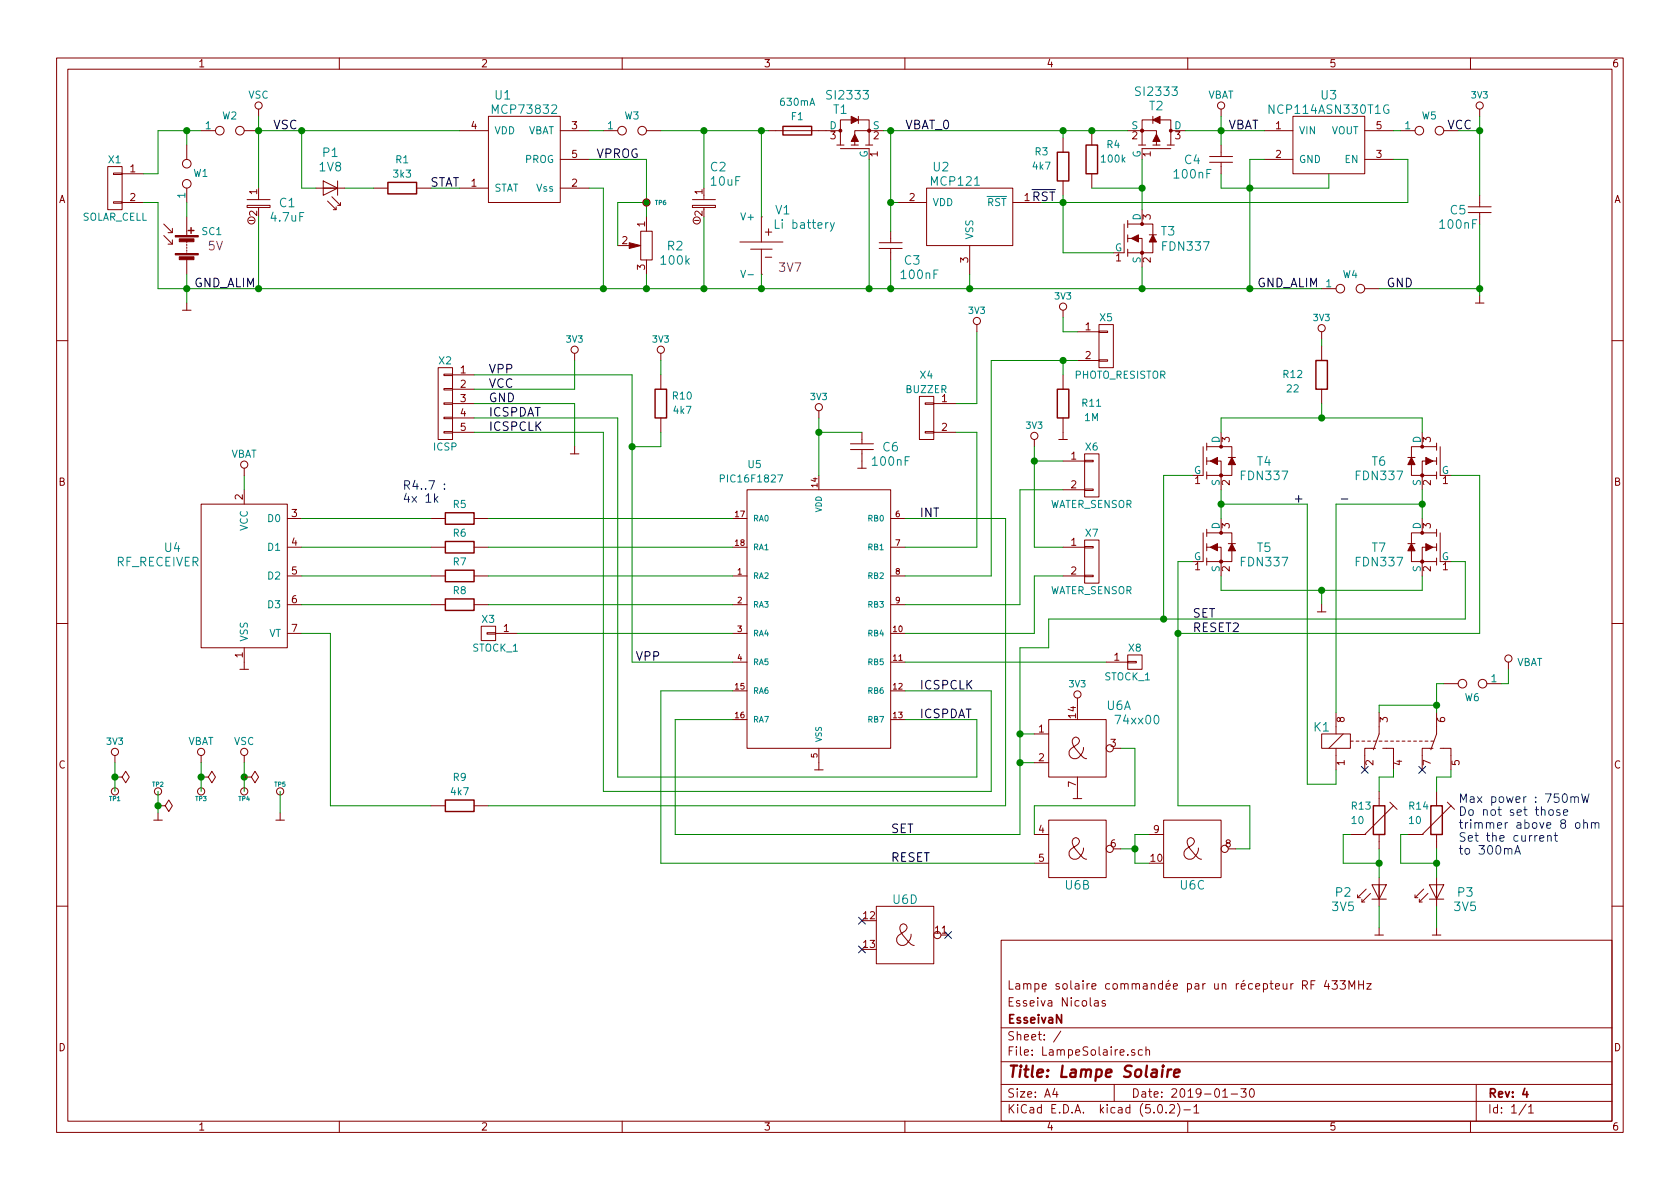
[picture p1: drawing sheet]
EESchema Schematic File Version 4
LIBS:LampeSolaire-cache
EELAYER 26 0
EELAYER END
$Descr A4 11693 8268
encoding utf-8
Sheet 1 1
Title "Lampe Solaire"
Date "2019-01-30"
Rev "4"
Comp "EsseivaN"
Comment1 "Esseiva Nicolas"
Comment2 "Lampe solaire commandée par un récepteur RF 433MHz"
Comment3 ""
Comment4 ""
$EndDescr
$Comp
L ShockAccel:LiPo V1
U 1 1
P 5300 1700
F 0 "V1" H 5450 1950 60  0000 C CNN
F 1 "Li battery" H 5600 1850 60  0000 C CNN
F 2 "MyLib:Pin_Header_Straight_1x02_Pitch2.54mm" H 5310 1750 60  0001 C CNN
F 3 "" H 5310 1750 60  0001 C CNN
F 4 "3V7" H 5500 1550 60  0000 C CNN "Voltage"
F 5 "3200mAh" H 5300 1700 60  0001 C CNN "Capacity"
	1    5300 1700
	1    0    0    -1  
$EndComp
$Comp
L MyLib:Solar_Cells SC1
U 1 1
P 1300 1700
F 0 "SC1" H 1400 1800 50  0000 L CNN
F 1 "Solar_Cells" H 1400 1700 50  0001 L CNN
F 2 "MyLib:Pin_Header_Straight_1x02_Pitch2.54mm" V 1300 1760 50  0001 C CNN
F 3 "" V 1300 1760 50  0000 C CNN
F 4 "5V" H 1500 1700 60  0000 C CNN "Voltage"
	1    1300 1700
	1    0    0    -1  
$EndComp
$Comp
L ShockAccel:MCP73832 U1
U 1 1
P 3650 1100
F 0 "U1" H 3500 1550 60  0000 C CNN
F 1 "MCP73832" H 3650 1450 60  0000 C CNN
F 2 "MyLib:SOT-23-5_HandSoldering" H 3700 1200 60  0001 C CNN
F 3 "" H 3700 1200 60  0001 C CNN
	1    3650 1100
	1    0    0    -1  
$EndComp
$Comp
L LampeSolaire-rescue:LED-RESCUE-LampeSolaire P1
U 1 1
P 2300 1300
F 0 "P1" H 2300 1550 60  0000 C CNN
F 1 "1V8" H 2300 1450 60  0000 C CNN
F 2 "MyLib:LED_D3.0mm" H 2300 1300 60  0001 C CNN
F 3 "" H 2300 1300 60  0000 C CNN
	1    2300 1300
	1    0    0    -1  
$EndComp
$Comp
L MyLib:R R1
U 1 1
P 2800 1300
F 0 "R1" V 2600 1300 50  0000 C CNN
F 1 "3k3" V 2700 1300 50  0000 C CNN
F 2 "MyLib:R_0805_HandSoldering" V 2730 1300 50  0001 C CNN
F 3 "" H 2800 1300 50  0000 C CNN
	1    2800 1300
	0    1    1    0   
$EndComp
$Comp
L ShockAccel:MCP121 U2
U 1 1
P 6750 1400
F 0 "U2" H 6550 1650 60  0000 C CNN
F 1 "MCP121" H 6650 1550 60  0000 C CNN
F 2 "ShockAccel:SOT-23_Handsoldering" H 6750 1400 60  0001 C CNN
F 3 "" H 6750 1400 60  0001 C CNN
	1    6750 1400
	1    0    0    -1  
$EndComp
$Comp
L MyLib:MIC5504 U3
U 1 1
P 9250 1000
F 0 "U3" H 9250 1350 60  0000 C CNN
F 1 "NCP114ASN330T1G" H 9250 1250 60  0000 C CNN
F 2 "MyLib:TSOP-5" H 9300 1000 60  0001 C CNN
F 3 "" H 9300 1000 60  0001 C CNN
	1    9250 1000
	1    0    0    -1  
$EndComp
Text Label 8750 2000 0    60   ~ 0
GND_ALIM
Text Label 10250 900  2    60   ~ 0
VCC
Text Label 7350 1400 2    60   ~ 0
~RST
Text Label 8550 900  0    60   ~ 0
VBAT
Text Label 1900 900  0    60   ~ 0
VSC
Text Label 3200 1300 2    60   ~ 0
STAT
Text Label 4150 1100 0    60   ~ 0
VPROG
$Comp
L MyLib:R R3
U 1 1
P 7400 1150
F 0 "R3" H 7550 1050 50  0000 C CNN
F 1 "4k7" H 7550 1150 50  0000 C CNN
F 2 "MyLib:R_0805_HandSoldering" V 7330 1150 50  0001 C CNN
F 3 "" H 7400 1150 50  0000 C CNN
	1    7400 1150
	-1   0    0    1   
$EndComp
$Comp
L MyLib:CAPA C3
U 1 1
P 6200 1700
F 0 "C3" V 6300 1850 60  0000 C CNN
F 1 "100nF" V 6400 1900 60  0000 C CNN
F 2 "Capacitors_SMD:C_1206_HandSoldering" H 6200 1700 60  0001 C CNN
F 3 "" H 6200 1700 60  0000 C CNN
	1    6200 1700
	0    1    1    0   
$EndComp
$Comp
L MyLib:CAPA C4
U 1 1
P 8500 1100
F 0 "C4" V 8500 900 60  0000 C CNN
F 1 "100nF" V 8600 900 60  0000 C CNN
F 2 "Capacitors_SMD:C_1206_HandSoldering" H 8500 1100 60  0001 C CNN
F 3 "" H 8500 1100 60  0000 C CNN
	1    8500 1100
	0    1    1    0   
$EndComp
$Comp
L MyLib:CAPA C5
U 1 1
P 10300 1450
F 0 "C5" V 10300 1300 60  0000 C CNN
F 1 "100nF" V 10400 1300 60  0000 C CNN
F 2 "Capacitors_SMD:C_1206_HandSoldering" H 10300 1450 60  0001 C CNN
F 3 "" H 10300 1450 60  0000 C CNN
	1    10300 1450
	0    1    1    0   
$EndComp
$Comp
L LampeSolaire-rescue:PIC16F1827 U5
U 1 1
P 5700 4300
F 0 "U5" H 5200 5350 50  0000 L BNN
F 1 "PIC16F1827" H 5000 5250 50  0000 L BNN
F 2 "MyLib:DIP-18" H 4650 5050 50  0001 L BNN
F 3 "Good" H 4650 4950 50  0001 L BNN
	1    5700 4300
	1    0    0    -1  
$EndComp
Text Label 6400 5000 0    60   ~ 0
ICSPDAT
Text Label 6400 4800 0    60   ~ 0
ICSPCLK
Text Label 4600 4600 2    60   ~ 0
VPP
$Comp
L MyLib:CONN_01X02 X6
U 1 1
P 7600 3300
F 0 "X6" H 7600 3500 50  0000 C CNN
F 1 "WATER_SENSOR" H 7600 3100 50  0000 C CNN
F 2 "MyLib:Pin_Header_Straight_1x02_Pitch2.54mm" H 7600 3250 50  0001 C CNN
F 3 "" H 7600 3250 50  0000 C CNN
	1    7600 3300
	1    0    0    -1  
$EndComp
$Comp
L MyLib:R R11
U 1 1
P 7400 2800
F 0 "R11" H 7200 2800 50  0000 C CNN
F 1 "1M" H 7200 2900 50  0000 C CNN
F 2 "MyLib:R_0805_HandSoldering" V 7330 2800 50  0001 C CNN
F 3 "" H 7400 2800 50  0000 C CNN
	1    7400 2800
	-1   0    0    1   
$EndComp
$Comp
L MyLib:CONN_01X02 X5
U 1 1
P 7700 2400
F 0 "X5" H 7700 2600 50  0000 C CNN
F 1 "PHOTO_RESISTOR" H 7800 2200 50  0000 C CNN
F 2 "MyLib:Pin_Header_Straight_1x02_Pitch2.54mm" H 7700 2350 50  0001 C CNN
F 3 "" H 7700 2350 50  0000 C CNN
	1    7700 2400
	1    0    0    -1  
$EndComp
$Comp
L ShockAccel:VBAT #PWR02
U 1 1
P 8500 800
F 0 "#PWR02" H 8500 650 50  0001 C CNN
F 1 "VBAT" H 8500 950 50  0000 C CNN
F 2 "" H 8500 800 50  0000 C CNN
F 3 "" H 8500 800 50  0000 C CNN
	1    8500 800 
	1    0    0    -1  
$EndComp
$Comp
L MyLib:RF_RECEIVER U4
U 1 1
P 1700 4000
F 0 "U4" H 1200 4200 60  0000 C CNN
F 1 "RF_RECEIVER" H 1100 4100 60  0000 C CNN
F 2 "MyLib:RF_RECEIVER" H 1700 4000 60  0001 C CNN
F 3 "" H 1700 4000 60  0001 C CNN
	1    1700 4000
	1    0    0    -1  
$EndComp
$Comp
L MyLib:CONN_01X05 X2
U 1 1
P 3100 2900
F 0 "X2" H 3100 3300 50  0000 C CNN
F 1 "ICSP" H 3100 2700 50  0000 C CNN
F 2 "MyLib:Pin_Header_Angled_1x06_Pitch2.54mm_reverse_invis" H 3100 2900 50  0001 C CNN
F 3 "" H 3100 2900 50  0000 C CNN
	1    3100 2900
	-1   0    0    -1  
$EndComp
Text Label 3400 2900 0    60   ~ 0
ICSPDAT
Text Label 3400 3000 0    60   ~ 0
ICSPCLK
Text Label 3400 2600 0    60   ~ 0
VPP
Text Label 3400 2700 0    60   ~ 0
VCC
Text Label 3400 2800 0    60   ~ 0
GND
$Comp
L MyLib:R R5
U 1 1
P 3200 3600
F 0 "R5" V 3100 3600 50  0000 C CNN
F 1 "1k" V 3200 3600 50  0001 C CNN
F 2 "MyLib:R_0805_HandSoldering" V 3130 3600 50  0001 C CNN
F 3 "" H 3200 3600 50  0000 C CNN
	1    3200 3600
	0    1    1    0   
$EndComp
$Comp
L MyLib:R R6
U 1 1
P 3200 3800
F 0 "R6" V 3100 3800 50  0000 C CNN
F 1 "1k" V 3200 3800 50  0001 C CNN
F 2 "MyLib:R_0805_HandSoldering" V 3130 3800 50  0001 C CNN
F 3 "" H 3200 3800 50  0000 C CNN
	1    3200 3800
	0    1    1    0   
$EndComp
$Comp
L MyLib:R R7
U 1 1
P 3200 4000
F 0 "R7" V 3100 4000 50  0000 C CNN
F 1 "1k" V 3200 4000 50  0001 C CNN
F 2 "MyLib:R_0805_HandSoldering" V 3130 4000 50  0001 C CNN
F 3 "" H 3200 4000 50  0000 C CNN
	1    3200 4000
	0    1    1    0   
$EndComp
$Comp
L MyLib:R R8
U 1 1
P 3200 4200
F 0 "R8" V 3100 4200 50  0000 C CNN
F 1 "1k" V 3200 4200 50  0001 C CNN
F 2 "MyLib:R_0805_HandSoldering" V 3130 4200 50  0001 C CNN
F 3 "" H 3200 4200 50  0000 C CNN
	1    3200 4200
	0    1    1    0   
$EndComp
$Comp
L MyLib:R R9
U 1 1
P 3200 5600
F 0 "R9" V 3000 5600 50  0000 C CNN
F 1 "4k7" V 3100 5600 50  0000 C CNN
F 2 "MyLib:R_0805_HandSoldering" V 3130 5600 50  0001 C CNN
F 3 "" H 3200 5600 50  0000 C CNN
	1    3200 5600
	0    1    1    0   
$EndComp
Text Label 6400 3600 0    60   ~ 0
INT
Text Notes 2800 3500 0    60   ~ 0
R4..7 :\n4x 1k
$Comp
L MyLib:R R12
U 1 1
P 9200 2600
F 0 "R12" H 9400 2600 50  0000 C CNN
F 1 "22" H 9400 2700 50  0000 C CNN
F 2 "MyLib:R_0805_HandSoldering" V 9130 2600 50  0001 C CNN
F 3 "" H 9200 2600 50  0000 C CNN
	1    9200 2600
	-1   0    0    1   
$EndComp
$Comp
L MyLib:CAPA C6
U 1 1
P 6000 3100
F 0 "C6" V 6000 3300 60  0000 C CNN
F 1 "100nF" V 6100 3300 60  0000 C CNN
F 2 "Capacitors_SMD:C_1206_HandSoldering" H 6000 3100 60  0001 C CNN
F 3 "" H 6000 3100 60  0000 C CNN
	1    6000 3100
	0    1    1    0   
$EndComp
$Comp
L ShockAccel:VBAT #PWR07
U 1 1
P 1400 5300
F 0 "#PWR07" H 1400 5150 50  0001 C CNN
F 1 "VBAT" H 1400 5450 50  0000 C CNN
F 2 "" H 1400 5300 50  0000 C CNN
F 3 "" H 1400 5300 50  0000 C CNN
	1    1400 5300
	1    0    0    -1  
$EndComp
$Comp
L ShockAccel:VSC #PWR01
U 1 1
P 1800 800
F 0 "#PWR01" H 1800 650 50  0001 C CNN
F 1 "VSC" H 1800 950 50  0000 C CNN
F 2 "" H 1800 800 50  0000 C CNN
F 3 "" H 1800 800 50  0000 C CNN
	1    1800 800 
	1    0    0    -1  
$EndComp
$Comp
L ShockAccel:VSC #PWR010
U 1 1
P 1700 5300
F 0 "#PWR010" H 1700 5150 50  0001 C CNN
F 1 "VSC" H 1700 5450 50  0000 C CNN
F 2 "" H 1700 5300 50  0000 C CNN
F 3 "" H 1700 5300 50  0000 C CNN
	1    1700 5300
	1    0    0    -1  
$EndComp
$Comp
L MyLib:TestPoint_8 TP2
U 1 1
P 1100 5500
F 0 "TP2" H 1100 5550 30  0000 C CNN
F 1 "TestPoint_8" H 1100 5700 60  0001 C CNN
F 2 "MyLib:Measurement_Point_Round-TH_Small" H 1100 5500 60  0001 C CNN
F 3 "" H 1100 5500 60  0001 C CNN
	1    1100 5500
	1    0    0    -1  
$EndComp
$Comp
L MyLib:TestPoint_8 TP1
U 1 1
P 800 5500
F 0 "TP1" H 800 5450 30  0000 C CNN
F 1 "TestPoint_8" H 800 5700 60  0001 C CNN
F 2 "MyLib:Measurement_Point_Round-TH_Small" H 800 5500 60  0001 C CNN
F 3 "" H 800 5500 60  0001 C CNN
	1    800  5500
	1    0    0    -1  
$EndComp
$Comp
L MyLib:TestPoint_8 TP3
U 1 1
P 1400 5500
F 0 "TP3" H 1400 5450 30  0000 C CNN
F 1 "TestPoint_8" H 1400 5700 60  0001 C CNN
F 2 "MyLib:Measurement_Point_Round-TH_Small" H 1400 5500 60  0001 C CNN
F 3 "" H 1400 5500 60  0001 C CNN
	1    1400 5500
	1    0    0    -1  
$EndComp
$Comp
L MyLib:TestPoint_8 TP4
U 1 1
P 1700 5500
F 0 "TP4" H 1700 5450 30  0000 C CNN
F 1 "TestPoint_8" H 1700 5700 60  0001 C CNN
F 2 "MyLib:Measurement_Point_Round-TH_Small" H 1700 5500 60  0001 C CNN
F 3 "" H 1700 5500 60  0001 C CNN
	1    1700 5500
	1    0    0    -1  
$EndComp
$Comp
L MyLib:3V3 #PWR04
U 1 1
P 800 5300
F 0 "#PWR04" H 800 5150 50  0001 C CNN
F 1 "3V3" H 800 5450 45  0000 C CNN
F 2 "" H 800 5300 50  0000 C CNN
F 3 "" H 800 5300 50  0000 C CNN
	1    800  5300
	1    0    0    -1  
$EndComp
$Comp
L MyLib:3V3 #PWR012
U 1 1
P 4000 2500
F 0 "#PWR012" H 4000 2350 50  0001 C CNN
F 1 "3V3" H 4000 2650 45  0000 C CNN
F 2 "" H 4000 2500 50  0000 C CNN
F 3 "" H 4000 2500 50  0000 C CNN
	1    4000 2500
	1    0    0    -1  
$EndComp
$Comp
L MyLib:3V3 #PWR015
U 1 1
P 5700 2900
F 0 "#PWR015" H 5700 2750 50  0001 C CNN
F 1 "3V3" H 5700 3050 45  0000 C CNN
F 2 "" H 5700 2900 50  0000 C CNN
F 3 "" H 5700 2900 50  0000 C CNN
	1    5700 2900
	1    0    0    -1  
$EndComp
$Comp
L MyLib:3V3 #PWR018
U 1 1
P 6800 2300
F 0 "#PWR018" H 6800 2150 50  0001 C CNN
F 1 "3V3" H 6800 2450 45  0000 C CNN
F 2 "" H 6800 2300 50  0000 C CNN
F 3 "" H 6800 2300 50  0000 C CNN
	1    6800 2300
	1    0    0    -1  
$EndComp
$Comp
L MyLib:3V3 #PWR020
U 1 1
P 7400 2200
F 0 "#PWR020" H 7400 2050 50  0001 C CNN
F 1 "3V3" H 7400 2350 45  0000 C CNN
F 2 "" H 7400 2200 50  0000 C CNN
F 3 "" H 7400 2200 50  0000 C CNN
	1    7400 2200
	1    0    0    -1  
$EndComp
$Comp
L MyLib:3V3 #PWR019
U 1 1
P 7200 3100
F 0 "#PWR019" H 7200 2950 50  0001 C CNN
F 1 "3V3" H 7200 3250 45  0000 C CNN
F 2 "" H 7200 3100 50  0000 C CNN
F 3 "" H 7200 3100 50  0000 C CNN
	1    7200 3100
	1    0    0    -1  
$EndComp
$Comp
L MyLib:3V3 #PWR03
U 1 1
P 10300 800
F 0 "#PWR03" H 10300 650 50  0001 C CNN
F 1 "3V3" H 10300 950 45  0000 C CNN
F 2 "" H 10300 800 50  0000 C CNN
F 3 "" H 10300 800 50  0000 C CNN
	1    10300 800 
	1    0    0    -1  
$EndComp
$Comp
L LampeSolaire-rescue:LED-RESCUE-LampeSolaire P2
U 1 1
P 9600 6200
F 0 "P2" V 9600 5950 60  0000 C CNN
F 1 "3V5" V 9700 5950 60  0000 C CNN
F 2 "MyLib:Pin_Header_Straight_1x02_Pitch2.54mm" H 9600 6200 60  0001 C CNN
F 3 "" H 9600 6200 60  0000 C CNN
	1    9600 6200
	0    1    1    0   
$EndComp
$Comp
L LampeSolaire-rescue:LED-RESCUE-LampeSolaire P3
U 1 1
P 10000 6200
F 0 "P3" V 10000 6400 60  0000 C CNN
F 1 "3V5" V 10100 6400 60  0000 C CNN
F 2 "MyLib:Pin_Header_Straight_1x02_Pitch2.54mm" H 10000 6200 60  0001 C CNN
F 3 "" H 10000 6200 60  0000 C CNN
	1    10000 6200
	0    1    1    0   
$EndComp
$Comp
L MyLib:Fuse F1
U 1 1
P 5550 900
F 0 "F1" V 5450 900 50  0000 C CNN
F 1 "630mA" V 5350 900 50  0000 C CNN
F 2 "Fuse_Holders_and_Fuses:Fuse_SMD1206_HandSoldering" V 5480 900 50  0001 C CNN
F 3 "" H 5550 900 50  0000 C CNN
	1    5550 900 
	0    1    1    0   
$EndComp
$Comp
L MyLib:CONN_01X02 X7
U 1 1
P 7600 3900
F 0 "X7" H 7600 4100 50  0000 C CNN
F 1 "WATER_SENSOR" H 7600 3700 50  0000 C CNN
F 2 "MyLib:Pin_Header_Straight_1x02_Pitch2.54mm" H 7600 3850 50  0001 C CNN
F 3 "" H 7600 3850 50  0000 C CNN
	1    7600 3900
	1    0    0    -1  
$EndComp
$Comp
L MyLib:Trimmer R13
U 1 1
P 9600 5700
F 0 "R13" H 9400 5800 50  0000 L CNN
F 1 "10" H 9400 5700 50  0000 L CNN
F 2 "MyLib:Potentiometer_Trimmer_Bourns_3006P" V 9530 5700 50  0001 C CNN
F 3 "" H 9600 5700 50  0000 C CNN
F 4 "750mW" H 9600 5700 60  0001 C CNN "Max power"
	1    9600 5700
	1    0    0    -1  
$EndComp
$Comp
L MyLib:Trimmer R14
U 1 1
P 10000 5700
F 0 "R14" H 9800 5800 50  0000 L CNN
F 1 "10" H 9800 5700 50  0000 L CNN
F 2 "MyLib:Potentiometer_Trimmer_Bourns_3006P" V 9930 5700 50  0001 C CNN
F 3 "" H 10000 5700 50  0000 C CNN
F 4 "750mW" H 10300 5700 60  0001 C CNN "Max power"
	1    10000 5700
	1    0    0    -1  
$EndComp
Text Notes 10150 5950 0    60   ~ 0
Max power : 750mW\nDo not set those\ntrimmer above 8 ohm\nSet the current\nto 300mA
$Comp
L MyLib:CAPA_P C1
U 1 1
P 1800 1400
F 0 "C1" V 1800 1600 60  0000 C CNN
F 1 "4.7uF" V 1900 1600 60  0000 C CNN
F 2 "MyLib:CP_Radial_D5.0mm_P2.00mm" H 1800 1400 60  0001 C CNN
F 3 "" H 1800 1400 60  0000 C CNN
	1    1800 1400
	0    1    1    0   
$EndComp
$Comp
L MyLib:CAPA_P C2
U 1 1
P 4900 1400
F 0 "C2" V 4650 1500 60  0000 C CNN
F 1 "10uF" V 4750 1550 60  0000 C CNN
F 2 "MyLib:CP_Radial_D5.0mm_P2.00mm" H 4900 1400 60  0001 C CNN
F 3 "" H 4900 1400 60  0000 C CNN
	1    4900 1400
	0    1    1    0   
$EndComp
$Comp
L MyLib:RELAIS_DPDT K1
U 1 1
P 9400 5150
F 0 "K1" H 9200 5250 60  0000 C CNN
F 1 "RELAIS_DPDT" H 9000 5050 60  0001 C CNN
F 2 "MyLib:Relay" H 9450 5150 60  0001 C CNN
F 3 "" H 9450 5150 60  0000 C CNN
	1    9400 5150
	1    0    0    -1  
$EndComp
$Comp
L MyLib:CONN_01X01 X8
U 1 1
P 7800 4600
F 0 "X8" H 7900 4700 50  0000 C CNN
F 1 "STOCK_1" H 7850 4500 50  0000 C CNN
F 2 "MyLib:Pin_Header_Straight_1x01_Pitch2.54mm" H 7800 4450 50  0001 C CNN
F 3 "" H 7650 4400 50  0000 C CNN
	1    7800 4600
	1    0    0    -1  
$EndComp
$Comp
L ShockAccel:VBAT #PWR027
U 1 1
P 10500 4650
F 0 "#PWR027" H 10500 4500 50  0001 C CNN
F 1 "VBAT" H 10650 4700 50  0000 C CNN
F 2 "" H 10500 4650 50  0000 C CNN
F 3 "" H 10500 4650 50  0000 C CNN
	1    10500 4650
	1    0    0    -1  
$EndComp
$Comp
L MyLib:CONN_01X02 X1
U 1 1
P 800 1300
F 0 "X1" H 800 1500 50  0000 C CNN
F 1 "SOLAR_CELL" H 800 1100 50  0000 C CNN
F 2 "MyLib:Pin_Header_Straight_1x02_Pitch2.54mm" H 800 1250 50  0001 C CNN
F 3 "" H 800 1250 50  0000 C CNN
	1    800  1300
	-1   0    0    -1  
$EndComp
$Comp
L MyLib:TEST_2P W2
U 1 1
P 1600 900
F 0 "W2" H 1600 800 50  0000 C CNN
F 1 "TEST_2P" H 1600 830 50  0001 C CNN
F 2 "MyLib:Pin_Header_Straight_1x02_Pitch2.54mm" H 1600 900 50  0001 C CNN
F 3 "" H 1600 900 50  0000 C CNN
	1    1600 900 
	1    0    0    1   
$EndComp
$Comp
L MyLib:TEST_2P W3
U 1 1
P 4400 900
F 0 "W3" H 4400 800 50  0000 C CNN
F 1 "TEST_2P" H 4400 830 50  0001 C CNN
F 2 "MyLib:Pin_Header_Straight_1x02_Pitch2.54mm" H 4400 900 50  0001 C CNN
F 3 "" H 4400 900 50  0000 C CNN
	1    4400 900 
	1    0    0    1   
$EndComp
$Comp
L MyLib:TEST_2P W1
U 1 1
P 1300 1200
F 0 "W1" V 1300 1100 50  0000 C CNN
F 1 "TEST_2P" H 1300 1130 50  0001 C CNN
F 2 "MyLib:Pin_Header_Straight_1x02_Pitch2.54mm" H 1300 1200 50  0001 C CNN
F 3 "" H 1300 1200 50  0000 C CNN
	1    1300 1200
	0    -1   -1   0   
$EndComp
$Comp
L power:PWR_FLAG #FLG02
U 1 1
P 1100 5600
F 0 "#FLG02" H 1100 5695 50  0001 C CNN
F 1 "PWR_FLAG" H 1100 5780 50  0001 C CNN
F 2 "" H 1100 5600 50  0000 C CNN
F 3 "" H 1100 5600 50  0000 C CNN
	1    1100 5600
	0    1    1    0   
$EndComp
$Comp
L MyLib:MOSFET-N T4
U 1 1
P 8500 3200
F 0 "T4" V 8500 3500 60  0000 C CNN
F 1 "FDN337" V 8600 3500 60  0000 C CNN
F 2 "MyLib:SOT-23_Handsoldering" H 8500 3175 60  0001 C CNN
F 3 "" H 8500 3175 60  0001 C CNN
	1    8500 3200
	0    1    1    0   
$EndComp
$Comp
L MyLib:MOSFET-N T5
U 1 1
P 8500 3800
F 0 "T5" V 8500 4100 60  0000 C CNN
F 1 "FDN337" V 8600 4100 60  0000 C CNN
F 2 "MyLib:SOT-23_Handsoldering" H 8500 3775 60  0001 C CNN
F 3 "" H 8500 3775 60  0001 C CNN
	1    8500 3800
	0    1    1    0   
$EndComp
$Comp
L MyLib:MOSFET-N T6
U 1 1
P 9900 3200
F 0 "T6" V 9900 3500 60  0000 C CNN
F 1 "FDN337" V 10000 3500 60  0000 C CNN
F 2 "MyLib:SOT-23_Handsoldering" H 9900 3175 60  0001 C CNN
F 3 "" H 9900 3175 60  0001 C CNN
	1    9900 3200
	0    -1   1    0   
$EndComp
$Comp
L MyLib:MOSFET-N T7
U 1 1
P 9900 3800
F 0 "T7" V 9900 4100 60  0000 C CNN
F 1 "FDN337" V 10000 4100 60  0000 C CNN
F 2 "MyLib:SOT-23_Handsoldering" H 9900 3775 60  0001 C CNN
F 3 "" H 9900 3775 60  0001 C CNN
	1    9900 3800
	0    -1   1    0   
$EndComp
$Comp
L MyLib:3V3 #PWR024
U 1 1
P 9200 2350
F 0 "#PWR024" H 9200 2200 50  0001 C CNN
F 1 "3V3" H 9200 2500 45  0000 C CNN
F 2 "" H 9200 2350 50  0000 C CNN
F 3 "" H 9200 2350 50  0000 C CNN
	1    9200 2350
	1    0    0    -1  
$EndComp
$Comp
L MyLib:3V3 #PWR022
U 1 1
P 7500 4900
F 0 "#PWR022" H 7500 4750 50  0001 C CNN
F 1 "3V3" H 7500 5050 45  0000 C CNN
F 2 "" H 7500 4900 50  0000 C CNN
F 3 "" H 7500 4900 50  0000 C CNN
	1    7500 4900
	1    0    0    -1  
$EndComp
Text Label 9000 3500 0    60   ~ 0
+
Text Label 9400 3500 2    60   ~ 0
-
Text Label 8300 4300 0    60   ~ 0
SET
Text Label 8300 4400 0    60   ~ 0
RESET2
Text Label 6200 5800 0    60   ~ 0
SET
Text Label 6200 6000 0    60   ~ 0
RESET
$Comp
L EMF-Symbols:TRIMMER R2
U 1 1
P 4500 1700
F 0 "R2" V 4500 1900 60  0000 C CNN
F 1 "100k" V 4600 1900 60  0000 C CNN
F 2 "MyLib:T93YB" H 4500 1700 60  0001 C CNN
F 3 "" H 4500 1700 60  0000 C CNN
	1    4500 1700
	0    1    1    0   
$EndComp
Text Label 9650 2000 0    60   ~ 0
GND
$Comp
L MyLib:TEST_2P W4
U 1 1
P 9400 2000
F 0 "W4" H 9400 2100 50  0000 C CNN
F 1 "TEST_2P" H 9400 1930 50  0001 C CNN
F 2 "MyLib:Pin_Header_Straight_1x02_Pitch2.54mm" H 9400 2000 50  0001 C CNN
F 3 "" H 9400 2000 50  0000 C CNN
	1    9400 2000
	1    0    0    -1  
$EndComp
Text Label 1350 2000 0    60   ~ 0
GND_ALIM
Wire Wire Line
	2300 4400 2300 5600
Wire Wire Line
	2100 4400 2300 4400
Wire Wire Line
	1700 3300 1700 3400
Wire Wire Line
	7400 1350 7400 1400
Wire Wire Line
	7200 3100 7200 3200
Wire Wire Line
	7400 2200 7400 2300
Wire Wire Line
	7200 3200 7400 3200
Wire Wire Line
	7400 2300 7500 2300
Wire Wire Line
	5700 2900 5700 3000
Connection ~ 10300 900 
Connection ~ 8700 1300
Wire Wire Line
	8500 1300 8700 1300
Wire Wire Line
	8500 1200 8500 1300
Connection ~ 8500 900 
Wire Wire Line
	8500 900  8500 1000
Connection ~ 8700 2000
Wire Wire Line
	8700 2000 8700 1300
Wire Wire Line
	8700 1100 8800 1100
Connection ~ 6200 2000
Wire Wire Line
	6200 2000 6200 1800
Connection ~ 6200 1400
Wire Wire Line
	7400 900  7400 950 
Wire Wire Line
	7250 1400 7400 1400
Wire Wire Line
	6200 1400 6250 1400
Wire Wire Line
	10300 800  10300 900 
Wire Wire Line
	10300 1550 10300 2000
Wire Wire Line
	9800 1100 9700 1100
Wire Wire Line
	6750 2000 6750 1900
Connection ~ 6200 900 
Connection ~ 4900 2000
Connection ~ 4900 900 
Wire Wire Line
	5300 900  5300 1500
Connection ~ 4500 2000
Wire Wire Line
	4900 2000 4900 1500
Wire Wire Line
	4600 900  4900 900 
Wire Wire Line
	6200 900  7400 900 
Wire Wire Line
	4900 1300 4900 900 
Connection ~ 1800 2000
Wire Wire Line
	1800 2000 1800 1500
Connection ~ 1800 900 
Wire Wire Line
	1800 800  1800 900 
Connection ~ 4200 2000
Wire Wire Line
	4500 2000 4500 1900
Wire Wire Line
	4100 1100 4500 1100
Wire Wire Line
	4500 1100 4500 1400
Wire Wire Line
	4200 1300 4100 1300
Wire Wire Line
	4200 2000 4200 1300
Connection ~ 2100 900 
Wire Wire Line
	1300 900  1300 1000
Wire Wire Line
	1100 900  1300 900 
Wire Wire Line
	1800 900  2100 900 
Wire Wire Line
	2100 1300 2100 900 
Wire Wire Line
	2100 1300 2200 1300
Wire Wire Line
	3300 2700 4000 2700
Wire Wire Line
	4000 2700 4000 2500
Wire Wire Line
	3300 2800 4000 2800
Wire Wire Line
	4000 2800 4000 3100
Wire Wire Line
	6300 3600 7000 3600
Wire Wire Line
	7000 3600 7000 5600
Wire Wire Line
	4400 2600 4400 3100
Wire Wire Line
	4400 2600 3300 2600
Wire Wire Line
	3300 2900 4300 2900
Wire Wire Line
	4300 2900 4300 5400
Wire Wire Line
	6800 5400 6800 5000
Wire Wire Line
	6800 5000 6300 5000
Wire Wire Line
	3300 3000 4200 3000
Wire Wire Line
	4200 3000 4200 5500
Wire Wire Line
	6900 5500 6900 4800
Wire Wire Line
	6900 4800 6300 4800
Wire Wire Line
	2100 3600 3000 3600
Wire Wire Line
	2100 3800 3000 3800
Wire Wire Line
	2100 4000 3000 4000
Wire Wire Line
	2100 4200 3000 4200
Wire Wire Line
	2300 5600 3000 5600
Wire Wire Line
	5700 3000 6000 3000
Connection ~ 5700 3000
Connection ~ 1300 900 
Wire Wire Line
	1100 5500 1100 5600
Wire Wire Line
	800  5300 800  5400
Wire Wire Line
	1400 5300 1400 5400
Wire Wire Line
	1700 5300 1700 5400
Wire Wire Line
	6800 3800 6800 3000
Wire Wire Line
	6900 4000 6900 2500
Wire Wire Line
	9600 5900 9600 6000
Wire Wire Line
	10000 5900 10000 6000
Connection ~ 9600 6000
Wire Wire Line
	1000 1200 1100 1200
Wire Wire Line
	1100 1200 1100 900 
Wire Wire Line
	1000 1400 1100 1400
Wire Wire Line
	1100 1400 1100 2000
Connection ~ 1300 2000
Wire Wire Line
	4100 900  4200 900 
Wire Wire Line
	1300 1400 1300 1500
Connection ~ 1700 5400
Wire Wire Line
	8500 3400 8500 3500
Connection ~ 8500 3500
Wire Wire Line
	9900 3400 9900 3500
Connection ~ 9900 3500
Wire Wire Line
	8500 4000 8500 4100
Wire Wire Line
	8500 4100 9200 4100
Wire Wire Line
	9900 4100 9900 4000
Wire Wire Line
	9200 4100 9200 4200
Connection ~ 9200 4100
Wire Wire Line
	8500 3000 8500 2900
Wire Wire Line
	8500 2900 9200 2900
Wire Wire Line
	9900 2900 9900 3000
Wire Wire Line
	9200 2800 9200 2900
Connection ~ 9200 2900
Wire Wire Line
	9200 2400 9200 2350
Wire Wire Line
	7400 3400 7100 3400
Wire Wire Line
	7100 3400 7100 4200
Wire Wire Line
	7400 4000 7200 4000
Wire Wire Line
	7200 4000 7200 4400
Wire Wire Line
	7200 3800 7400 3800
Connection ~ 7200 3200
Wire Wire Line
	6900 2500 7400 2500
Wire Wire Line
	7400 2600 7400 2500
Connection ~ 7400 2500
Wire Wire Line
	6800 2800 6650 2800
Wire Wire Line
	6800 3000 6650 3000
Wire Wire Line
	10200 3900 10100 3900
Wire Wire Line
	8300 3300 8100 3300
Wire Wire Line
	8100 3300 8100 4300
Wire Wire Line
	10200 4300 10200 3900
Wire Wire Line
	7300 4300 8100 4300
Wire Wire Line
	8300 3900 8200 3900
Wire Wire Line
	8200 3900 8200 4400
Wire Wire Line
	10100 3300 10300 3300
Wire Wire Line
	7100 4500 7100 5100
Connection ~ 8100 4300
Connection ~ 8200 4400
Wire Wire Line
	9300 5450 9300 5350
Wire Wire Line
	4700 5000 4700 5800
Wire Wire Line
	4600 4800 4600 6000
Wire Wire Line
	7100 5100 7200 5100
Wire Wire Line
	7200 5300 7100 5300
Connection ~ 7100 5300
Wire Wire Line
	7800 5200 7900 5200
Wire Wire Line
	7200 5600 7200 5800
Wire Wire Line
	7800 5900 7900 5900
Wire Wire Line
	7900 5200 7900 5600
Connection ~ 7900 5900
Wire Wire Line
	8000 5800 7900 5800
Wire Wire Line
	7900 5800 7900 5900
Wire Wire Line
	7900 6000 8000 6000
Wire Wire Line
	8600 5900 8700 5900
Wire Wire Line
	8700 5900 8700 5600
Wire Wire Line
	8700 5600 8200 5600
Wire Wire Line
	8200 4400 10300 4400
Wire Wire Line
	10300 4400 10300 3300
Wire Wire Line
	7100 4500 7300 4500
Wire Wire Line
	7300 4500 7300 4300
Connection ~ 7100 5100
Wire Wire Line
	9100 5450 9300 5450
Wire Wire Line
	4300 1700 4300 1400
Wire Wire Line
	4300 1400 4500 1400
Connection ~ 4500 1400
Wire Wire Line
	9600 4900 10000 4900
Connection ~ 10000 4900
Wire Wire Line
	6800 2300 6800 2800
Wire Wire Line
	1100 2000 1300 2000
Wire Wire Line
	1300 1900 1300 2000
$Comp
L MyLib:GND #PWR029
U 1 1
P 10300 2050
F 0 "#PWR029" H 10300 1750 50  0001 C CNN
F 1 "GND" H 10300 1850 50  0001 C CNN
F 2 "" H 10300 2050 50  0000 C CNN
F 3 "" H 10300 2050 50  0000 C CNN
	1    10300 2050
	1    0    0    -1  
$EndComp
$Comp
L MyLib:GND #PWR021
U 1 1
P 7400 3000
F 0 "#PWR021" H 7400 2700 50  0001 C CNN
F 1 "GND" H 7400 2800 50  0001 C CNN
F 2 "" H 7400 3000 50  0000 C CNN
F 3 "" H 7400 3000 50  0000 C CNN
	1    7400 3000
	1    0    0    -1  
$EndComp
$Comp
L MyLib:GND #PWR025
U 1 1
P 9200 4200
F 0 "#PWR025" H 9200 3900 50  0001 C CNN
F 1 "GND" H 9200 4000 50  0001 C CNN
F 2 "" H 9200 4200 50  0000 C CNN
F 3 "" H 9200 4200 50  0000 C CNN
	1    9200 4200
	1    0    0    -1  
$EndComp
$Comp
L MyLib:GND #PWR017
U 1 1
P 6000 3200
F 0 "#PWR017" H 6000 2900 50  0001 C CNN
F 1 "GND" H 6000 3000 50  0001 C CNN
F 2 "" H 6000 3200 50  0000 C CNN
F 3 "" H 6000 3200 50  0000 C CNN
	1    6000 3200
	1    0    0    -1  
$EndComp
$Comp
L MyLib:GND #PWR023
U 1 1
P 7500 5500
F 0 "#PWR023" H 7500 5200 50  0001 C CNN
F 1 "GND" H 7500 5300 50  0001 C CNN
F 2 "" H 7500 5500 50  0000 C CNN
F 3 "" H 7500 5500 50  0000 C CNN
	1    7500 5500
	1    0    0    -1  
$EndComp
$Comp
L MyLib:GND #PWR05
U 1 1
P 1100 5650
F 0 "#PWR05" H 1100 5350 50  0001 C CNN
F 1 "GND" H 1100 5450 50  0001 C CNN
F 2 "" H 1100 5650 50  0000 C CNN
F 3 "" H 1100 5650 50  0000 C CNN
	1    1100 5650
	1    0    0    -1  
$EndComp
$Comp
L MyLib:GND #PWR09
U 1 1
P 1700 4600
F 0 "#PWR09" H 1700 4300 50  0001 C CNN
F 1 "GND" H 1700 4400 50  0001 C CNN
F 2 "" H 1700 4600 50  0000 C CNN
F 3 "" H 1700 4600 50  0000 C CNN
	1    1700 4600
	1    0    0    -1  
$EndComp
$Comp
L MyLib:GND #PWR013
U 1 1
P 4000 3100
F 0 "#PWR013" H 4000 2800 50  0001 C CNN
F 1 "GND" H 4000 2900 50  0001 C CNN
F 2 "" H 4000 3100 50  0000 C CNN
F 3 "" H 4000 3100 50  0000 C CNN
	1    4000 3100
	1    0    0    -1  
$EndComp
$Comp
L MyLib:GND #PWR016
U 1 1
P 5700 5300
F 0 "#PWR016" H 5700 5000 50  0001 C CNN
F 1 "GND" H 5700 5100 50  0001 C CNN
F 2 "" H 5700 5300 50  0000 C CNN
F 3 "" H 5700 5300 50  0000 C CNN
	1    5700 5300
	1    0    0    -1  
$EndComp
Connection ~ 1100 5600
$Comp
L power:PWR_FLAG #FLG04
U 1 1
P 1700 5400
F 0 "#FLG04" H 1700 5495 50  0001 C CNN
F 1 "PWR_FLAG" H 1700 5580 50  0001 C CNN
F 2 "" H 1700 5400 50  0000 C CNN
F 3 "" H 1700 5400 50  0000 C CNN
	1    1700 5400
	0    1    1    0   
$EndComp
Wire Wire Line
	9250 1300 9250 1200
NoConn ~ 6600 6500
NoConn ~ 6000 6600
NoConn ~ 6000 6400
$Comp
L MyLib:CONN_01X02 X4
U 1 1
P 6450 2900
F 0 "X4" H 6450 3200 50  0000 C CNN
F 1 "BUZZER" H 6450 3100 50  0000 C CNN
F 2 "MyLib:Pin_Header_Straight_1x02_Pitch2.54mm" H 6450 2850 50  0001 C CNN
F 3 "" H 6450 2850 50  0000 C CNN
	1    6450 2900
	-1   0    0    -1  
$EndComp
$Comp
L MyLib:GND #PWR032
U 1 1
P 9600 6450
F 0 "#PWR032" H 9600 6150 50  0001 C CNN
F 1 "GND" H 9600 6250 50  0001 C CNN
F 2 "" H 9600 6450 50  0000 C CNN
F 3 "" H 9600 6450 50  0000 C CNN
	1    9600 6450
	1    0    0    -1  
$EndComp
$Comp
L MyLib:TEST_2P W5
U 1 1
P 9950 900
F 0 "W5" H 9950 800 50  0000 C CNN
F 1 "TEST_2P" H 9950 830 50  0001 C CNN
F 2 "MyLib:Pin_Header_Straight_1x02_Pitch2.54mm" H 9950 900 50  0001 C CNN
F 3 "" H 9950 900 50  0000 C CNN
	1    9950 900 
	1    0    0    1   
$EndComp
Wire Wire Line
	9700 900  9750 900 
Wire Wire Line
	10150 900  10300 900 
Wire Wire Line
	9600 2000 10300 2000
$Comp
L MyLib:R R10
U 1 1
P 4600 2800
F 0 "R10" H 4450 2750 50  0000 C CNN
F 1 "4k7" H 4450 2850 50  0000 C CNN
F 2 "MyLib:R_0805_HandSoldering" V 4530 2800 50  0001 C CNN
F 3 "" H 4600 2800 50  0000 C CNN
	1    4600 2800
	-1   0    0    1   
$EndComp
$Comp
L MyLib:3V3 #PWR014
U 1 1
P 4600 2500
F 0 "#PWR014" H 4600 2350 50  0001 C CNN
F 1 "3V3" H 4600 2650 45  0000 C CNN
F 2 "" H 4600 2500 50  0000 C CNN
F 3 "" H 4600 2500 50  0000 C CNN
	1    4600 2500
	1    0    0    -1  
$EndComp
Wire Wire Line
	4600 2500 4600 2600
Wire Wire Line
	4600 3000 4600 3100
Wire Wire Line
	4600 3100 4400 3100
Connection ~ 4400 3100
$Comp
L power:PWR_FLAG #FLG03
U 1 1
P 1400 5400
F 0 "#FLG03" H 1400 5495 50  0001 C CNN
F 1 "PWR_FLAG" H 1400 5580 50  0001 C CNN
F 2 "" H 1400 5400 50  0000 C CNN
F 3 "" H 1400 5400 50  0000 C CNN
	1    1400 5400
	0    1    1    0   
$EndComp
Connection ~ 1400 5400
$Comp
L power:PWR_FLAG #FLG01
U 1 1
P 800 5400
F 0 "#FLG01" H 800 5495 50  0001 C CNN
F 1 "PWR_FLAG" H 800 5580 50  0001 C CNN
F 2 "" H 800 5400 50  0000 C CNN
F 3 "" H 800 5400 50  0000 C CNN
	1    800  5400
	0    1    1    0   
$EndComp
Connection ~ 800  5400
$Comp
L MyLib:CONN_01X01 X3
U 1 1
P 3500 4400
F 0 "X3" H 3600 4500 50  0000 C CNN
F 1 "STOCK_1" H 3550 4300 50  0000 C CNN
F 2 "MyLib:Pin_Header_Straight_1x01_Pitch2.54mm" H 3500 4250 50  0001 C CNN
F 3 "" H 3350 4200 50  0000 C CNN
	1    3500 4400
	-1   0    0    -1  
$EndComp
Wire Wire Line
	9350 6000 9600 6000
Wire Wire Line
	9800 5800 9750 5800
Wire Wire Line
	9750 6000 10000 6000
Connection ~ 10000 6000
Wire Wire Line
	9400 5800 9350 5800
Wire Wire Line
	9350 5800 9350 6000
Wire Wire Line
	10300 900  10300 1350
Wire Wire Line
	8700 1300 9250 1300
Wire Wire Line
	8700 1300 8700 1100
Wire Wire Line
	8500 900  8800 900 
Wire Wire Line
	8700 2000 9200 2000
Wire Wire Line
	6200 2000 6750 2000
Wire Wire Line
	6200 1400 6200 1600
Wire Wire Line
	6200 900  6200 1400
Wire Wire Line
	4900 900  5300 900 
Wire Wire Line
	4500 2000 4900 2000
Wire Wire Line
	1800 2000 4200 2000
Wire Wire Line
	1800 900  1800 1300
Wire Wire Line
	4200 2000 4500 2000
Wire Wire Line
	2100 900  3200 900 
Wire Wire Line
	5700 3000 5700 3300
Wire Wire Line
	1300 900  1400 900 
Wire Wire Line
	9600 6000 9600 6100
Wire Wire Line
	1300 2000 1800 2000
Wire Wire Line
	1700 5400 1700 5500
Wire Wire Line
	8500 3500 8500 3600
Wire Wire Line
	9900 3500 9900 3600
Wire Wire Line
	9200 4100 9900 4100
Wire Wire Line
	9200 2900 9900 2900
Wire Wire Line
	7200 3200 7200 3800
Wire Wire Line
	7400 2500 7500 2500
Wire Wire Line
	8100 4300 10200 4300
Wire Wire Line
	8200 4400 8200 5600
Wire Wire Line
	7100 5300 7100 5800
Wire Wire Line
	7900 5900 7900 6000
Wire Wire Line
	7100 5100 7100 5300
Wire Wire Line
	4500 1400 4500 1500
Wire Wire Line
	1100 5600 1100 5650
Wire Wire Line
	4400 3100 4400 4600
Wire Wire Line
	1400 5400 1400 5500
Wire Wire Line
	800  5400 800  5500
Wire Wire Line
	10000 6000 10000 6100
Wire Wire Line
	4900 2000 5300 2000
Wire Wire Line
	5300 1900 5300 2000
Connection ~ 5300 2000
$Comp
L ShockAccel:MOSFET-P T1
U 1 1
P 5950 900
F 0 "T1" H 5850 1050 60  0000 C CNN
F 1 "SI2333" H 5900 1150 60  0000 C CNN
F 2 "MyLib:SOT-23_Handsoldering" H 5950 875 60  0001 C CNN
F 3 "" H 5950 875 60  0001 C CNN
	1    5950 900 
	1    0    0    -1  
$EndComp
Wire Wire Line
	5300 2000 6050 2000
Wire Wire Line
	5350 900  5300 900 
Connection ~ 5300 900 
Wire Wire Line
	6150 900  6200 900 
Wire Wire Line
	6050 1100 6050 2000
Connection ~ 6050 2000
Wire Wire Line
	6050 2000 6200 2000
$Comp
L ShockAccel:VBAT #PWR08
U 1 1
P 1700 3300
F 0 "#PWR08" H 1700 3150 50  0001 C CNN
F 1 "VBAT" H 1700 3450 50  0000 C CNN
F 2 "" H 1700 3300 50  0000 C CNN
F 3 "" H 1700 3300 50  0000 C CNN
	1    1700 3300
	1    0    0    -1  
$EndComp
$Comp
L ShockAccel:MOSFET-P T2
U 1 1
P 8050 900
F 0 "T2" H 8050 1075 60  0000 C CNN
F 1 "SI2333" H 8050 1175 60  0000 C CNN
F 2 "MyLib:SOT-23_Handsoldering" H 8050 875 60  0001 C CNN
F 3 "" H 8050 875 60  0001 C CNN
	1    8050 900 
	-1   0    0    -1  
$EndComp
$Comp
L MyLib:MOSFET-N T3
U 1 1
P 7950 1650
F 0 "T3" V 7897 1777 60  0000 L CNN
F 1 "FDN337" V 8003 1777 60  0000 L CNN
F 2 "MyLib:SOT-23_Handsoldering" H 7950 1625 60  0001 C CNN
F 3 "" H 7950 1625 60  0001 C CNN
	1    7950 1650
	0    1    1    0   
$EndComp
Wire Wire Line
	9800 1100 9800 1400
Wire Wire Line
	7400 900  7600 900 
Connection ~ 7400 900 
Wire Wire Line
	8250 900  8500 900 
$Comp
L MyLib:R R4
U 1 1
P 7600 1100
F 0 "R4" H 7450 1000 50  0000 C CNN
F 1 "100k" H 7450 1100 50  0000 C CNN
F 2 "MyLib:R_0805_HandSoldering" V 7530 1100 50  0001 C CNN
F 3 "" H 7600 1100 50  0000 C CNN
	1    7600 1100
	-1   0    0    1   
$EndComp
Wire Wire Line
	7600 1300 7950 1300
Wire Wire Line
	7950 1300 7950 1100
Wire Wire Line
	7950 1450 7950 1300
Connection ~ 7950 1300
Connection ~ 7400 1400
Wire Wire Line
	7750 1750 7400 1750
Wire Wire Line
	7400 1750 7400 1400
Wire Wire Line
	7950 1850 7950 2000
Connection ~ 7950 2000
Wire Wire Line
	7950 2000 8700 2000
Wire Wire Line
	6750 2000 7950 2000
Connection ~ 6750 2000
Connection ~ 7600 900 
Wire Wire Line
	7600 900  7850 900 
Wire Wire Line
	10300 2050 10300 2000
Wire Wire Line
	1300 2000 1300 2100
$Comp
L MyLib:GND_ALIM #PWR06
U 1 1
P 1300 2100
F 0 "#PWR06" H 1300 1800 50  0001 C CNN
F 1 "GND_ALIM" H 1300 1900 50  0001 C CNN
F 2 "" H 1300 2100 50  0000 C CNN
F 3 "" H 1300 2100 50  0000 C CNN
	1    1300 2100
	1    0    0    -1  
$EndComp
Wire Wire Line
	8500 800  8500 900 
Text Label 6300 900  0    60   ~ 0
VBAT_0
$Comp
L MyLib:74xx00 U6
U 1 1
P 7500 5200
F 0 "U6" H 7700 5500 60  0000 L CNN
F 1 "74xx00" H 7750 5400 60  0000 L CNN
F 2 "MyLib:SOIC-14" H 6250 5100 60  0001 C CNN
F 3 "" H 6250 5100 60  0001 C CNN
	1    7500 5200
	1    0    0    -1  
$EndComp
$Comp
L MyLib:74xx00 U6
U 2 1
P 7500 5900
F 0 "U6" H 7500 5650 60  0000 C CNN
F 1 "74xx00" H 7500 6181 60  0001 C CNN
F 2 "MyLib:SOIC-14" H 6250 5800 60  0001 C CNN
F 3 "" H 6250 5800 60  0001 C CNN
	2    7500 5900
	1    0    0    -1  
$EndComp
$Comp
L MyLib:74xx00 U6
U 3 1
P 8300 5900
F 0 "U6" H 8300 5650 60  0000 C CNN
F 1 "74xx00" H 8300 6181 60  0001 C CNN
F 2 "MyLib:SOIC-14" H 7050 5800 60  0001 C CNN
F 3 "" H 7050 5800 60  0001 C CNN
	3    8300 5900
	1    0    0    -1  
$EndComp
Wire Wire Line
	7200 5600 7900 5600
$Comp
L MyLib:74xx00 U6
U 4 1
P 6300 6500
F 0 "U6" H 6300 6750 60  0000 C CNN
F 1 "74xx00" H 6300 6781 60  0001 C CNN
F 2 "MyLib:SOIC-14" H 5050 6400 60  0001 C CNN
F 3 "" H 5050 6400 60  0001 C CNN
	4    6300 6500
	1    0    0    -1  
$EndComp
Connection ~ 10300 2000
Wire Wire Line
	3000 1300 3200 1300
Wire Wire Line
	2400 1300 2600 1300
$Comp
L MyLib:TestPoint TP6
U 1 1
P 4500 1400
F 0 "TP6" H 4600 1400 30  0000 C CNN
F 1 "TestPoint" H 4500 1600 60  0001 C CNN
F 2 "MyLib:Measurement_Point_Round-SMD-Pad_Small" H 4500 1400 60  0001 C CNN
F 3 "" H 4500 1400 60  0001 C CNN
	1    4500 1400
	1    0    0    -1  
$EndComp
$Comp
L MyLib:TestPoint_8 TP5
U 1 1
P 1950 5500
F 0 "TP5" H 1950 5550 30  0000 C CNN
F 1 "TestPoint_8" H 1950 5700 60  0001 C CNN
F 2 "MyLib:Measurement_Point_Round-TH_Small" H 1950 5500 60  0001 C CNN
F 3 "" H 1950 5500 60  0001 C CNN
	1    1950 5500
	1    0    0    -1  
$EndComp
$Comp
L MyLib:GND_ALIM #PWR011
U 1 1
P 1950 5650
F 0 "#PWR011" H 1950 5350 50  0001 C CNN
F 1 "GND_ALIM" H 1950 5450 50  0001 C CNN
F 2 "" H 1950 5650 50  0000 C CNN
F 3 "" H 1950 5650 50  0000 C CNN
	1    1950 5650
	1    0    0    -1  
$EndComp
Wire Wire Line
	1950 5500 1950 5650
Wire Wire Line
	9300 3500 9900 3500
Wire Wire Line
	8500 3500 9100 3500
Wire Wire Line
	4300 5400 6800 5400
Wire Wire Line
	4200 5500 6900 5500
Wire Wire Line
	4700 5800 7100 5800
Wire Wire Line
	4600 6000 7200 6000
Wire Wire Line
	6300 4600 7700 4600
Wire Wire Line
	6300 4400 7200 4400
Wire Wire Line
	6300 4200 7100 4200
Wire Wire Line
	6300 4000 6900 4000
Wire Wire Line
	6300 3800 6800 3800
Wire Wire Line
	3400 5600 7000 5600
Wire Wire Line
	4700 5000 5100 5000
Wire Wire Line
	4600 4800 5100 4800
Wire Wire Line
	4400 4600 5100 4600
Wire Wire Line
	3600 4400 5100 4400
Wire Wire Line
	3400 4200 5100 4200
Wire Wire Line
	3400 4000 5100 4000
Wire Wire Line
	3400 3800 5100 3800
Wire Wire Line
	3400 3600 5100 3600
Wire Wire Line
	7400 1400 9800 1400
Wire Wire Line
	10000 4900 10000 4950
Wire Wire Line
	9600 4900 9600 4950
Wire Wire Line
	9600 6300 9600 6450
$Comp
L MyLib:GND #PWR0101
U 1 1
P 10000 6450
F 0 "#PWR0101" H 10000 6150 50  0001 C CNN
F 1 "GND" H 10000 6250 50  0001 C CNN
F 2 "" H 10000 6450 50  0000 C CNN
F 3 "" H 10000 6450 50  0000 C CNN
	1    10000 6450
	1    0    0    -1  
$EndComp
Wire Wire Line
	10000 6300 10000 6450
Wire Wire Line
	9700 5350 9700 5400
Wire Wire Line
	9700 5400 9600 5400
Wire Wire Line
	9600 5400 9600 5500
NoConn ~ 9500 5350
NoConn ~ 9900 5350
Wire Wire Line
	9750 5800 9750 6000
Wire Wire Line
	10000 5500 10000 5400
Wire Wire Line
	10000 5400 10100 5400
Wire Wire Line
	10100 5400 10100 5350
Wire Wire Line
	9100 3500 9100 5450
Wire Wire Line
	9300 3500 9300 4950
$Comp
L MyLib:TEST_2P W6
U 1 1
P 10250 4750
F 0 "W6" H 10250 4850 50  0000 C CNN
F 1 "TEST_2P" H 10250 4680 50  0001 C CNN
F 2 "MyLib:Pin_Header_Straight_1x02_Pitch2.54mm" H 10250 4750 50  0001 C CNN
F 3 "" H 10250 4750 50  0000 C CNN
	1    10250 4750
	-1   0    0    1   
$EndComp
Wire Wire Line
	10000 4750 10050 4750
Wire Wire Line
	10000 4750 10000 4900
Wire Wire Line
	10500 4650 10500 4750
Wire Wire Line
	10500 4750 10450 4750
$EndSCHEMATC
